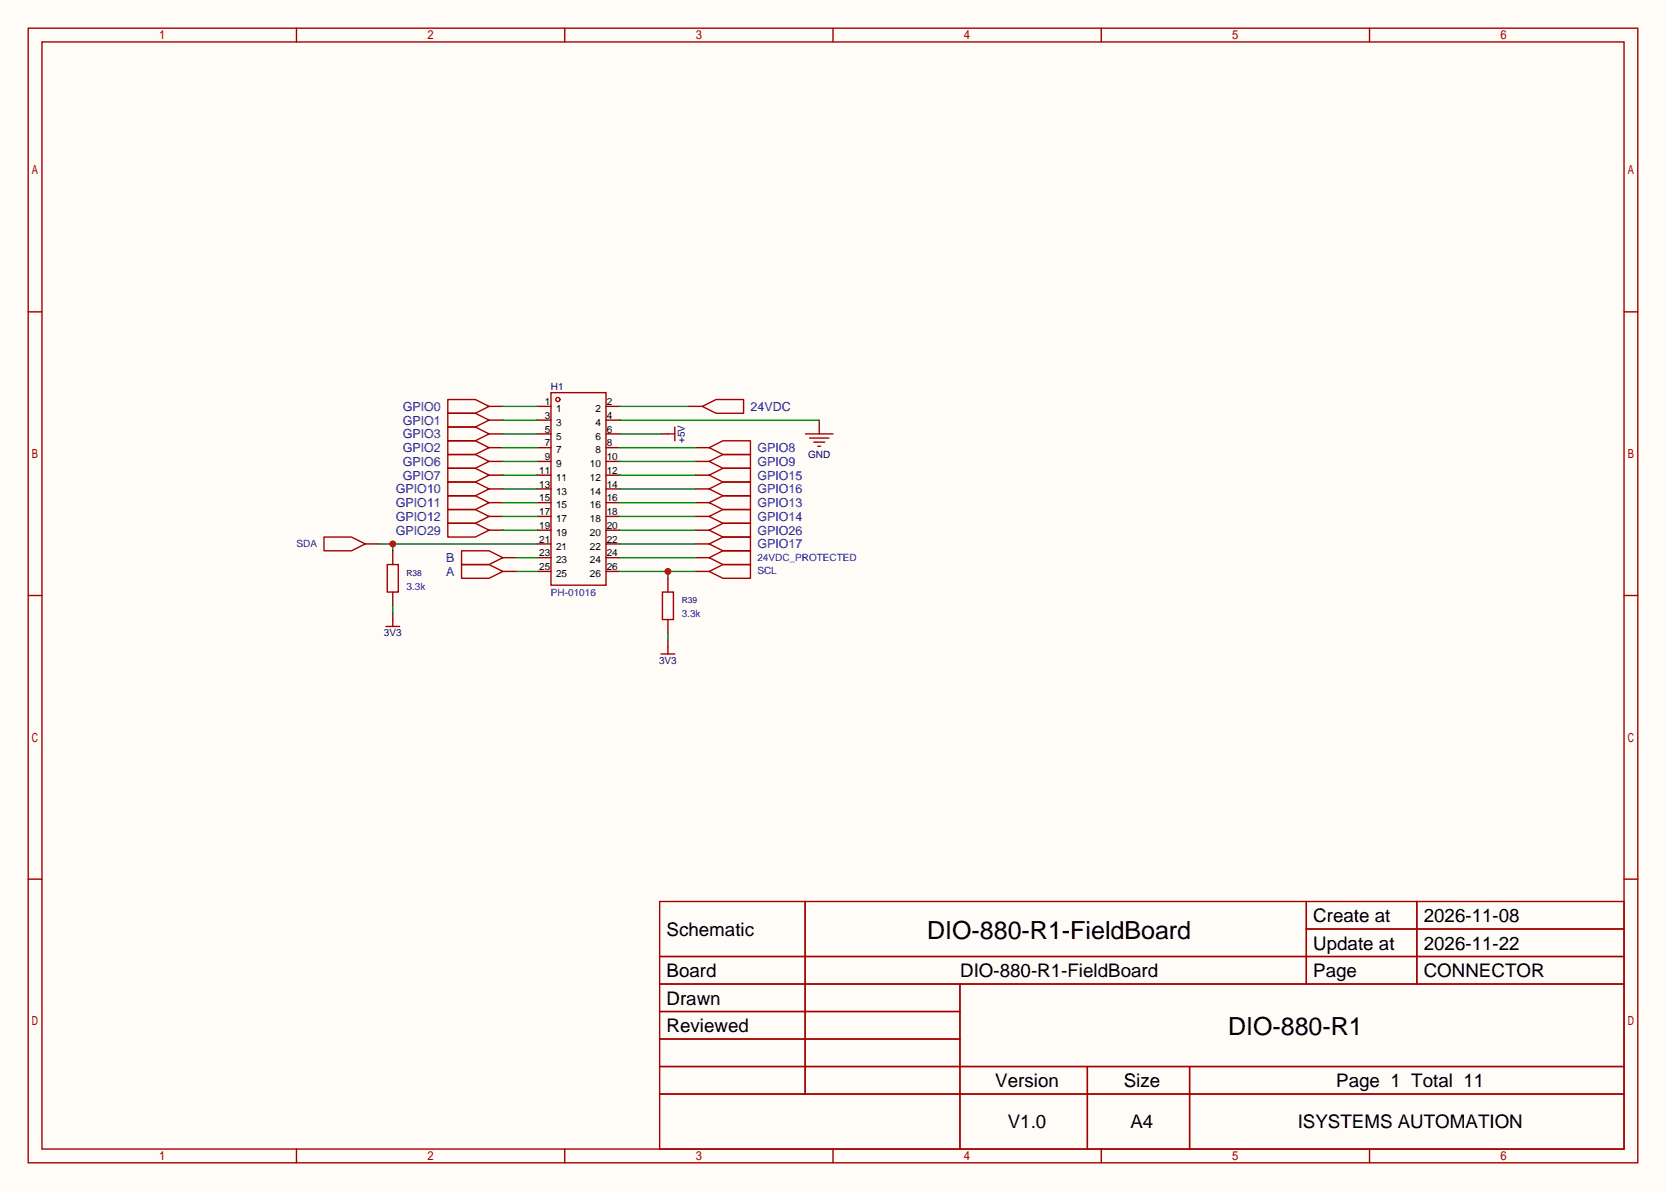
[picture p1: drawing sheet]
<svg xmlns="http://www.w3.org/2000/svg" width="308mm" height="220mm" viewBox="0 0 308 220" stroke-linecap="round" stroke-linejoin="round" font-family="sans-serif">
<path d="M0 0h307.6v220h-307.6z" fill="#fffcf7"/>
<g fill="none" stroke="#a10000" stroke-width=".25">
<path d="M5.2 5.2h297.2v209.6h-297.2zM7.7 7.7h292.1v204.5h-292.1zM54.7 5.2v2.5M104.3 5.2v2.5M153.8 5.2v2.5M203.3 5.2v2.5M252.9 5.2v2.5M5.2 57.6h2.5M299.8 57.6h2.6M82.7 73.8h5.1l2.5 1.3-2.5 1.2h-5.1zM82.7 76.3h5.1l2.5 1.3-2.5 1.3h-5.1zM82.7 78.9h5.1l2.5 1.2-2.5 1.3h-5.1z"/>
<path d="M101.7 72.5h10.2v35.6h-10.2zM124.6 78.9v2.5M129.7 75.1l2.5-1.3h5.1v2.5h-5.1zM59.8 99.2h5.1l2.5 1.3-2.5 1.2h-5.1zM82.7 86.5h5.1l2.5 1.3-2.5 1.2h-5.1zM82.7 91.6h5.1l2.5 1.2-2.5 1.3h-5.1zM82.7 81.4h5.1l2.5 1.3-2.5 1.2h-5.1zM82.7 96.6h5.1l2.5 1.3-2.5 1.3h-5.1zM82.7 83.9h5.1l2.5 1.3-2.5 1.3h-5.1zM82.7 94.1h5.1l2.5 1.3-2.5 1.2h-5.1zM82.7 89h5.1l2.5 1.3-2.5 1.3h-5.1zM123.3 80.1h1.3"/>
<path d="M130.9 92.8l2.6-1.2h5.1v2.5h-5.1zM130.9 82.7l2.6-1.3h5.1v2.5h-5.1zM130.9 95.4l2.6-1.3h5.1v2.5h-5.1zM130.9 85.2l2.6-1.3h5.1v2.6h-5.1zM130.9 87.8l2.6-1.3h5.1v2.5h-5.1zM130.9 90.3l2.6-1.3h5.1v2.6h-5.1zM130.9 97.9l2.6-1.3h5.1v2.6h-5.1zM148.7 80.1h5.1M149.5 80.9h3.5M150.2 81.7h2.1M151 82.4h.5M5.2 110h2.5"/>
<path d="M85.2 104.3h5.1l2.5 1.2-2.5 1.3h-5.1zM85.2 101.7h5.1l2.5 1.3-2.5 1.3h-5.1zM130.9 100.5l2.6-1.3h5.1v2.5h-5.1zM130.9 103l2.6-1.3h5.1v2.6h-5.1zM130.9 105.5l2.6-1.2h5.1v2.5h-5.1zM299.8 110h2.6M5.2 162.4h2.5M121.8 166.5h178v45.7h-178zM121.8 176.7h178M148.7 166.5v35.6M241.2 166.5v15.2M241.2 171.6h58.6"/>
<path d="M261.6 166.5v15.2M299.8 162.4h2.6M121.8 181.7h178M121.8 186.8h55.4M121.8 197h178M121.8 191.9h55.4M177.2 181.7v30.5M200.8 197v15.2M219.6 197v15.2M54.7 212.2v2.6M104.3 212.2v2.6M121.8 202.1h178"/>
<path d="M153.8 212.2v2.6M203.3 212.2v2.6M252.9 212.2v2.6"/>
<circle cx="103" cy="73.8" r=".38"/>
</g>
<g fill="none" stroke="#870000" stroke-width=".25">
<path d="M90.3 75.1h2.5M90.3 77.6h2.5M99.2 75.1h2.5M99.2 77.6h2.5M111.9 75.1h2.5M111.9 77.6h2.5M127.1 75.1h2.6M151.3 77.6v2.5M90.3 80.1h2.5M90.3 82.7h2.5M90.3 97.9h2.5M90.3 85.2h2.5"/>
<path d="M90.3 95.4h2.5M90.3 87.8h2.5M90.3 92.8h2.5M90.3 90.3h2.5M99.2 80.1h2.5M99.2 82.7h2.5M99.2 97.9h2.5M99.2 85.2h2.5M99.2 95.4h2.5M99.2 87.8h2.5M99.2 92.8h2.5M99.2 90.3h2.5"/>
<path d="M111.9 80.1h2.5M111.9 82.7h2.5M111.9 97.9h2.5M111.9 85.2h2.5M111.9 95.4h2.5M111.9 87.8h2.5M111.9 92.8h2.5M111.9 90.3h2.5M122 80.1h1.3M128.4 82.7h2.5M128.4 97.9h2.5M128.4 85.2h2.5"/>
<path d="M128.4 95.4h2.5M128.4 87.8h2.5M128.4 92.8h2.5M128.4 90.3h2.5M67.4 100.5h2.6M92.8 105.5h2.6M92.8 103h2.6M99.2 105.5h2.5M99.2 103h2.5M99.2 100.5h2.5M111.9 105.5h2.5M111.9 103h2.5"/>
<path d="M111.9 100.5h2.5M128.4 105.5h2.5M128.4 103h2.5M128.4 100.5h2.5"/>
</g>
<g fill="none" stroke="#008700" stroke-width=".25">
<path d="M92.8 75.1h6.4M92.8 77.6h6.4M114.4 75.1h12.7M114.4 77.6h36.9M92.8 80.1h6.4M92.8 82.7h6.4M92.8 85.2h6.4M92.8 87.8h6.4M92.8 90.3h6.4M92.8 92.8h6.4M92.8 95.4h6.4M92.8 97.9h6.4"/>
<path d="M114.4 80.1h7.6M114.4 82.7h14M114.4 85.2h14M114.4 87.8h14M114.4 90.3h14M114.4 92.8h14M114.4 95.4h14M114.4 97.9h14M70 100.5h29.2M72.5 100.5v1.2M95.4 103h3.8M95.4 105.5h3.8"/>
<path d="M114.4 103h14M114.4 100.5h14"/>
</g>
<circle cx="72.5" cy="100.5" r=".63" fill="#c00"/>
<path d="M114.4 105.5h14M123.3 105.5v1.3" fill="none" stroke="#008700" stroke-width=".25"/>
<circle cx="123.3" cy="105.5" r=".63" fill="#c00"/>
<path d="M72.5 101.7v2.6M72.5 109.3v2.6M72.5 113.2v1.2M123.3 106.8v2.5M123.3 114.4v2.6M123.3 118.2v1.3" fill="none" stroke="#870000" stroke-width=".25"/>
<path d="M71.2 115.7h2.6M71.5 104.3h2v5h-2zM72.5 114.4v1.3M122.3 109.3h2v5.1h-2zM123.3 119.5v1.3M122 120.8h2.6" fill="none" stroke="#a10000" stroke-width=".25"/>
<path d="M72.5 111.9v1.3M123.3 117v1.2" fill="none" stroke="#008700" stroke-width=".25"/>
<g font-size="4.6">
<text x="171.2" y="173.4">DIO-880-R1-FieldBoard</text>
<text x="226.7" y="191.2">DIO-880-R1</text>
</g>
<g font-size="3.5">
<text x="123.1" y="172.8">Schematic</text>
<text x="242.5" y="170.3">Create at</text>
<text x="262.9" y="170.3">2026-11-08</text>
<text x="242.5" y="175.4">Update at</text>
<text x="262.9" y="175.4">2026-11-22</text>
<text x="123.1" y="180.5">Board</text>
<text x="123.1" y="185.5">Drawn</text>
<text x="177.3" y="180.5">DIO-880-R1-FieldBoard</text>
<text x="242.5" y="180.5">Page</text>
<text x="262.9" y="180.5">CONNECTOR</text>
<text x="123.1" y="190.6">Reviewed</text>
<text x="183.8" y="200.8">Version</text>
<text x="207.5" y="200.8">Size</text>
<text x="246.7" y="200.8">Page 1 Total 11</text>
<text x="186.1" y="208.4">V1.0</text>
<text x="208.7" y="208.4">A4</text>
<text x="239.6" y="208.4">ISYSTEMS AUTOMATION</text>
</g>
<g font-size="2.3" fill="#00f">
<text x="74.3" y="75.9">GPIO0</text>
<text x="138.6" y="75.9">24VDC</text>
<text x="74.3" y="83.5">GPIO2</text>
<text x="74.3" y="78.4">GPIO1</text>
<text x="74.3" y="80.9">GPIO3</text>
<text x="139.8" y="83.5">GPIO8</text>
<text x="74.3" y="88.6">GPIO7</text>
<text x="74.3" y="86">GPIO6</text>
<text x="139.8" y="86">GPIO9</text>
<text x="139.8" y="88.6">GPIO15</text>
<text x="73.1" y="93.6">GPIO11</text>
<text x="73.1" y="91.1">GPIO10</text>
<text x="139.8" y="93.6">GPIO13</text>
<text x="139.8" y="91.1">GPIO16</text>
<text x="73.1" y="98.7">GPIO29</text>
<text x="73.1" y="96.2">GPIO12</text>
<text x="139.8" y="96.2">GPIO14</text>
<text x="139.8" y="101.3">GPIO17</text>
<text x="139.8" y="98.7">GPIO26</text>
<text x="82.4" y="106.3">A</text>
<text x="82.4" y="103.8">B</text>
</g>
<g font-size="1.8">
<text x="100.6" y="74.8">1</text>
<text x="100.6" y="77.4">3</text>
<text x="102.7" y="76.1">1</text>
<text x="109.9" y="76.1">2</text>
<text x="112" y="77.4">4</text>
<text x="112" y="74.8">2</text>
<text x="100.6" y="79.9">5</text>
<text x="100.6" y="82.4">7</text>
<text x="102.7" y="78.6">3</text>
<text x="102.7" y="81.2">5</text>
<text x="102.7" y="83.7">7</text>
<text x="109.9" y="83.7">8</text>
<text x="109.9" y="81.2">6</text>
<text x="109.9" y="78.6">4</text>
<text x="112" y="82.4">8</text>
<text x="112" y="79.9">6</text>
<text x="99.5" y="87.5">11</text>
<text x="100.6" y="85">9</text>
<text x="102.7" y="86.3">9</text>
<text x="102.7" y="88.8">11</text>
<text x="108.9" y="88.8">12</text>
<text x="108.9" y="86.3">10</text>
<text x="112" y="87.5">12</text>
<text x="112" y="85">10</text>
<text x="99.5" y="90.1">13</text>
<text x="99.5" y="92.6">15</text>
<text x="99.5" y="95.1">17</text>
<text x="102.7" y="91.3">13</text>
<text x="102.7" y="93.9">15</text>
<text x="108.9" y="93.9">16</text>
<text x="108.9" y="91.3">14</text>
<text x="112" y="95.1">18</text>
<text x="112" y="92.6">16</text>
<text x="112" y="90.1">14</text>
<text x="99.5" y="97.7">19</text>
<text x="99.5" y="100.2">21</text>
<text x="102.7" y="96.4">17</text>
<text x="102.7" y="99">19</text>
<text x="102.7" y="101.5">21</text>
<text x="108.9" y="101.5">22</text>
<text x="108.9" y="99">20</text>
<text x="108.9" y="96.4">18</text>
<text x="112" y="100.2">22</text>
<text x="112" y="97.7">20</text>
<text x="99.5" y="102.8">23</text>
<text x="99.5" y="105.3">25</text>
<text x="102.7" y="104">23</text>
<text x="102.7" y="106.6">25</text>
<text x="108.9" y="106.6">26</text>
<text x="108.9" y="104">24</text>
<text x="112" y="105.3">26</text>
<text x="112" y="102.8">24</text>
</g>
<g font-size="1.8" fill="#000080">
<text x="101.7" y="72.1">H1</text>
<text x="126.4" y="81.8" transform="rotate(-90 126.4 81.8)">+5V</text>
<text x="149.2" y="84.5">GND</text>
<text x="70.9" y="117.5">3V3</text>
<text x="121.7" y="122.6">3V3</text>
</g>
<g font-size="1.8" fill="#00f">
<text x="54.7" y="101">SDA</text>
<text x="139.8" y="103.6">24VDC_PROTECTED</text>
<text x="139.8" y="106.1">SCL</text>
<text x="75.1" y="108.9">3.3k</text>
<text x="101.7" y="110.2">PH-01016</text>
<text x="125.9" y="114">3.3k</text>
</g>
<g font-size="1.6" fill="#000080">
<text x="75.1" y="106.3">R38</text>
<text x="125.9" y="111.4">R39</text>
</g>
</svg>
